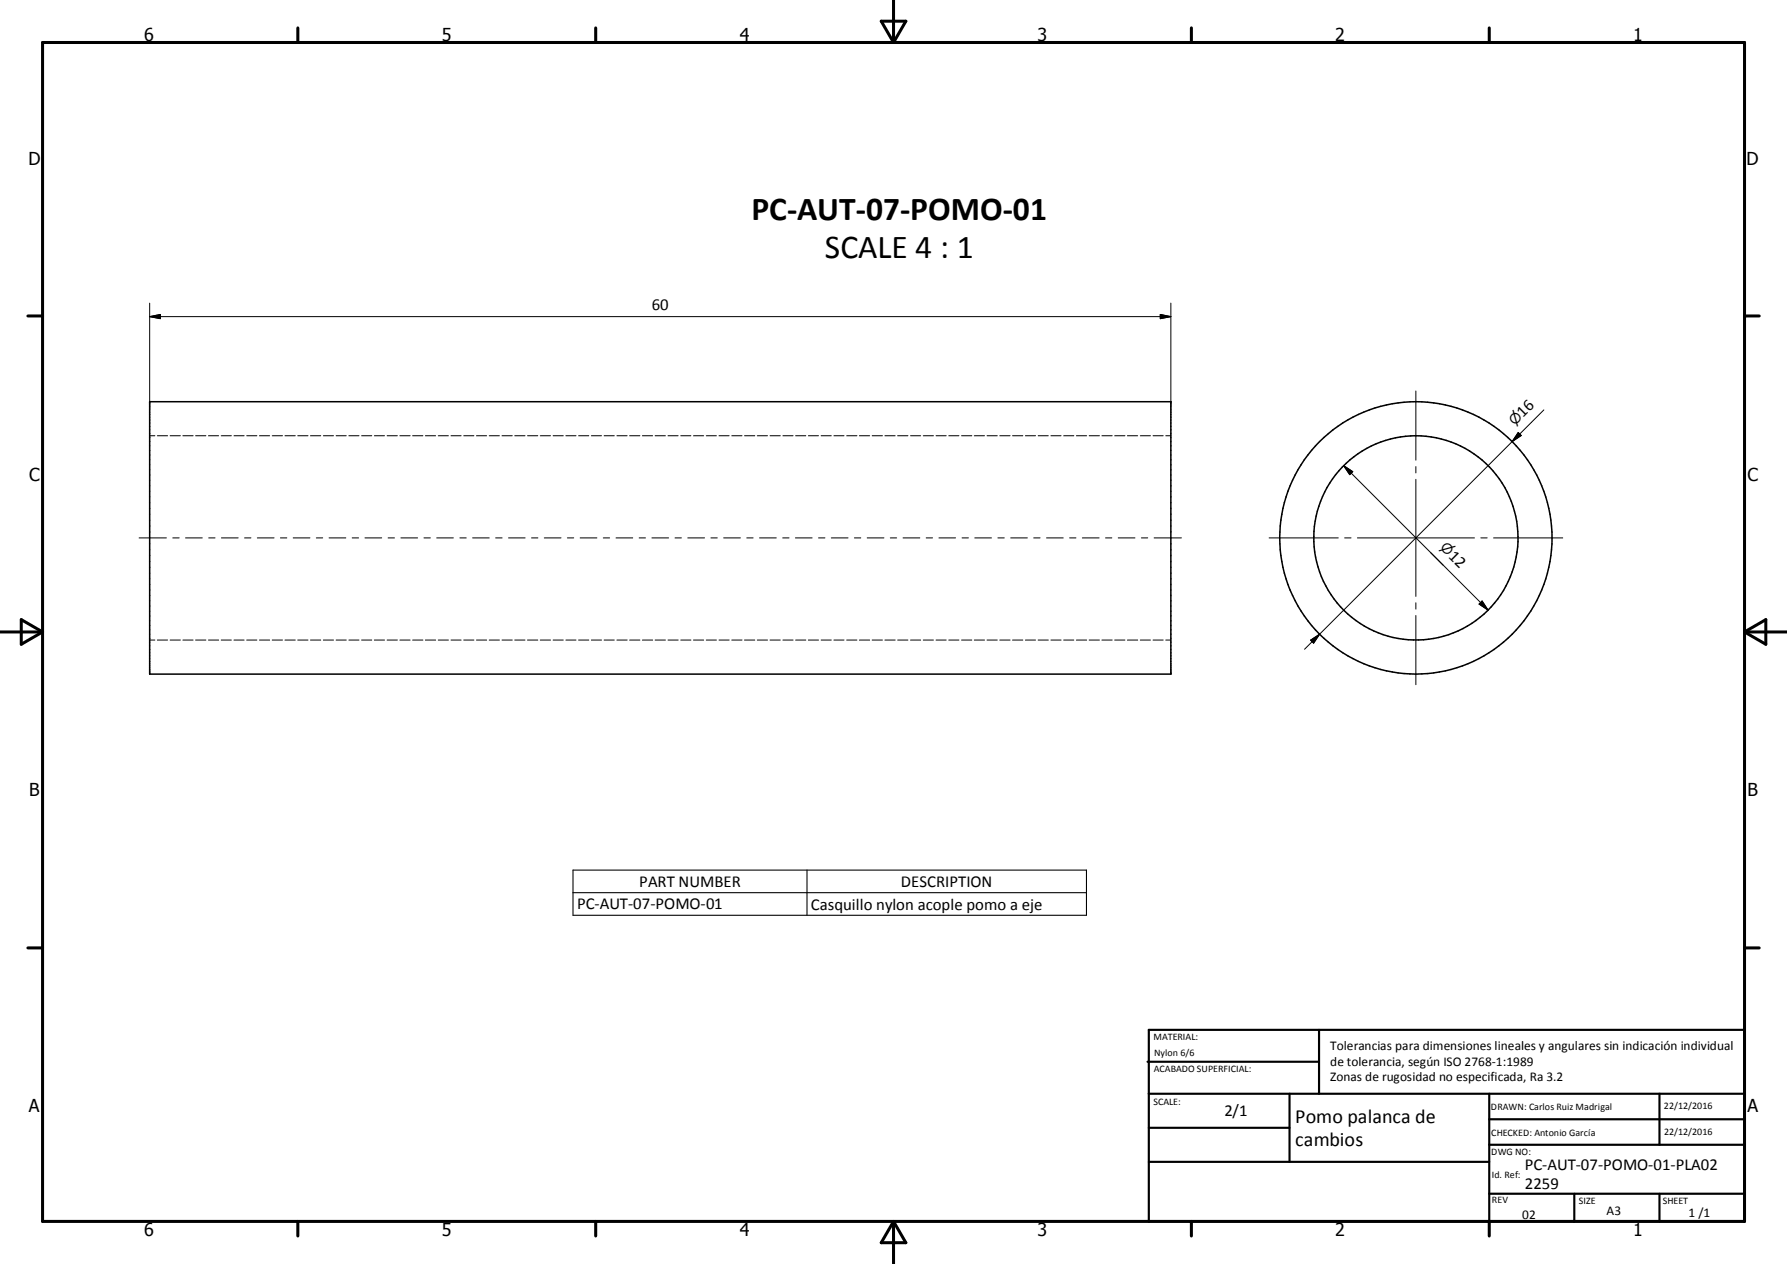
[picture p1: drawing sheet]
<svg xmlns="http://www.w3.org/2000/svg" width="420mm" height="297mm" viewBox="0 0 420 297" stroke-linecap="round" stroke-linejoin="round" font-family="sans-serif">
<g fill="none" stroke="#000" stroke-width=".36">
<path d="M35.2 94.4h240v64h-240z"/>
<circle cx="332.8" cy="126.4" r="24"/>
<circle cx="332.8" cy="126.4" r="32"/>
</g>
<g fill="none" stroke="#000" stroke-width=".24">
<path d="M35.2 74.4h240M35.2 74.4l2.5-.5v1zM35.2 71.2v23.2M272.7 73.9l2.5 .5-2.5 .5zM275.2 71.2v23.2M332.8 91.9v16.2M362.9 96.3l-56.3 56.3M35.2 102.4h1.2M37 102.4h2.4M40 102.4h2.4M43 102.4h2.4M46 102.4h2.4"/>
<path d="M49 102.4h2.4M52 102.4h2.4M55 102.4h2.4M58 102.4h2.4M61 102.4h2.4M64 102.4h2.4M67 102.4h2.4M70 102.4h2.4M73 102.4h2.4M76 102.4h2.4M79 102.4h2.4M82 102.4h2.4"/>
<path d="M85 102.4h2.4M88 102.4h2.4M91 102.4h2.4M94 102.4h2.4M97 102.4h2.4M100 102.4h2.4M103 102.4h2.4M106 102.4h2.4M109 102.4h2.4M112 102.4h2.4M115 102.4h2.4M118 102.4h2.4"/>
<path d="M121 102.4h2.4M124 102.4h2.4M127 102.4h2.4M130 102.4h2.4M133 102.4h2.4M136 102.4h2.4M139 102.4h2.4M142 102.4h2.4M145 102.4h2.4M148 102.4h2.4M151 102.4h2.4M154 102.4h2.4"/>
<path d="M157 102.4h2.4M160 102.4h2.4M163 102.4h2.4M166 102.4h2.4M169 102.4h2.4M172 102.4h2.4M175 102.4h2.4M178 102.4h2.4M181 102.4h2.4M184 102.4h2.4M187 102.4h2.4M190 102.4h2.4"/>
<path d="M193 102.4h2.4M196 102.4h2.4M199 102.4h2.4M202 102.4h2.4M205 102.4h2.4M208 102.4h2.4M211 102.4h2.4M214 102.4h2.4M217 102.4h2.4M220 102.4h2.4M223 102.4h2.4M226 102.4h2.4"/>
<path d="M229 102.4h2.4M232 102.4h2.4M235 102.4h2.4M238 102.4h2.4M241 102.4h2.4M244 102.4h2.4M247 102.4h2.4M250 102.4h2.4M253 102.4h2.4M256 102.4h2.4M259 102.4h2.4M262 102.4h2.4"/>
<path d="M265 102.4h2.4M268 102.4h2.4M271 102.4h2.4M274 102.4h1.2M315.8 109.4l34 34M315.8 109.4l2.2 1.4-.7 .7zM332.8 109.6v1.5M332.8 112.6v27.5M356.9 101.6l.7 .7-2.2 1.5zM32.7 126.4h6.4M40.6 126.4h1.5M43.6 126.4h4"/>
<path d="M49 126.4h1.6M52 126.4h4M57.5 126.4h1.5M60.5 126.4h3.9M65.9 126.4h1.5M68.9 126.4h4M74.4 126.4h1.5M77.3 126.4h4M82.8 126.4h1.5M85.8 126.4h3.9M91.2 126.4h1.5M94.2 126.4h4"/>
<path d="M99.7 126.4h1.5M102.6 126.4h4M108.1 126.4h1.5M111.1 126.4h3.9M116.5 126.4h1.5M119.5 126.4h3.9M124.9 126.4h1.5M127.9 126.4h4M133.4 126.4h1.5M136.4 126.4h3.9M141.8 126.4h1.5M144.8 126.4h3.9"/>
<path d="M150.2 126.4h1.5M153.2 126.4h4M158.7 126.4h1.5M161.7 126.4h3.9M167.1 126.4h1.5M170.1 126.4h3.9M175.5 126.4h1.5M178.5 126.4h4M184 126.4h1.5M187 126.4h3.9M192.4 126.4h1.5M195.4 126.4h3.9"/>
<path d="M200.8 126.4h1.5M203.8 126.4h4M209.3 126.4h1.5M212.3 126.4h3.9M217.7 126.4h1.5M220.7 126.4h3.9M226.1 126.4h1.5M229.1 126.4h3.9M234.5 126.4h1.6M237.6 126.4h3.9M243 126.4h1.5M246 126.4h3.9"/>
<path d="M251.4 126.4h1.5M254.4 126.4h3.9M259.8 126.4h1.5M262.8 126.4h4M268.3 126.4h1.5M271.3 126.4h6.4M298.3 126.4h16.3M316.1 126.4h1.5M319.1 126.4h27.5M336.3 129.9l2.9 2.9M348.1 126.4h1.5M351.1 126.4h16.2"/>
<path d="M35.2 150.4h1.2M37 150.4h2.4M40 150.4h2.4M43 150.4h2.4M46 150.4h2.4M49 150.4h2.4M52 150.4h2.4M55 150.4h2.4M58 150.4h2.4M61 150.4h2.4M64 150.4h2.4M67 150.4h2.4"/>
<path d="M70 150.4h2.4M73 150.4h2.4M76 150.4h2.4M79 150.4h2.4M82 150.4h2.4M85 150.4h2.4M88 150.4h2.4M91 150.4h2.4M94 150.4h2.4M97 150.4h2.4M100 150.4h2.4M103 150.4h2.4"/>
<path d="M106 150.4h2.4M109 150.4h2.4M112 150.4h2.4M115 150.4h2.4M118 150.4h2.4M121 150.4h2.4M124 150.4h2.4M127 150.4h2.4M130 150.4h2.4M133 150.4h2.4M136 150.4h2.4M139 150.4h2.4"/>
<path d="M142 150.4h2.4M145 150.4h2.4M148 150.4h2.4M151 150.4h2.4M154 150.4h2.4M157 150.4h2.4M160 150.4h2.4M163 150.4h2.4M166 150.4h2.4M169 150.4h2.4M172 150.4h2.4M175 150.4h2.4"/>
<path d="M178 150.4h2.4M181 150.4h2.4M184 150.4h2.4M187 150.4h2.4M190 150.4h2.4M193 150.4h2.4M196 150.4h2.4M199 150.4h2.4M202 150.4h2.4M205 150.4h2.4M208 150.4h2.4M211 150.4h2.4"/>
<path d="M214 150.4h2.4M217 150.4h2.4M220 150.4h2.4M223 150.4h2.4M226 150.4h2.4M229 150.4h2.4M232 150.4h2.4M235 150.4h2.4M238 150.4h2.4M241 150.4h2.4M244 150.4h2.4M247 150.4h2.4"/>
<path d="M250 150.4h2.4M253 150.4h2.4M256 150.4h2.4M259 150.4h2.4M262 150.4h2.4M265 150.4h2.4M268 150.4h2.4M271 150.4h2.4M274 150.4h1.2M308.1 150.4l2.1-1.4-1.4 2.1zM332.8 141.6v1.5M332.8 144.6v16.3"/>
<path d="M348.4 141.2l1.4 2.2-2.1-1.5z"/>
</g>
<g fill="none" stroke="#000" stroke-width=".71">
<path d="M10 10h400v277h-400zM70 6.6v3.4M140 6.6v3.4M207.1 5h5.8l-2.9 5zM210 0v10M280 6.6v3.4M350 6.6v3.4M6.6 74.2h3.4M410 74.2h3.5M0 148.5h10M5 145.6l5 2.9-5 2.9zM410 148.5h10.1"/>
<path d="M410 148.5l5.1-2.9v5.8zM6.6 222.7h3.4M410 222.7h3.5M70 287v3.4M140 287v3.4M210 287v10M210 287l2.9 5h-5.8zM280 287v3.4M350 287v3.4"/>
</g>
<g fill="none" stroke="#000" stroke-width=".51">
<path d="M269.7 249.5h40.3M270 242h140v45h-140zM270 257h140M303.1 257v16M310 242v15M350 257v30M390.1 257v12M270 265h33.1M270 273h80M350 269h60M350 263h60M350 280.5h60"/>
<path d="M370 280.5v6.5M390.1 280.5v6.5"/>
</g>
<path d="M134.7 204.5h120.7v10.6h-120.7zM134.7 209.8h120.7M189.7 204.5v10.6" fill="none" stroke="#000" stroke-width=".25"/>
<path d="M35.2 74.4l2.5-.5v1zM272.7 73.9l2.5 .5-2.5 .5zM315.8 109.4l2.2 1.4-.7 .7zM356.9 101.6l.7 .7-2.2 1.5zM308.1 150.4l2.1-1.4-1.4 2.1zM348.4 141.2l1.4 2.2-2.1-1.5z" fill="#000" stroke="#000" stroke-width=".24"/>
<g font-size="7.9">
<text x="176.6" y="51.6">PC-AUT-07-POMO-01</text>
<text x="193.9" y="60.6">SCALE 4 : 1</text>
</g>
<g font-size="4.7">
<text x="304.5" y="263.9">Pomo palanca de</text>
<text x="304.5" y="269.3">cambios</text>
</g>
<g font-size="4.2">
<text x="33.9" y="9.6">6</text>
<text x="103.9" y="9.6">5</text>
<text x="173.9" y="9.6">4</text>
<text x="243.8" y="9.6">3</text>
<text x="313.9" y="9.6">2</text>
<text x="383.9" y="9.6">1</text>
<text x="6.7" y="38.7">D</text>
<text x="410.5" y="38.7">D</text>
<text x="6.9" y="112.9">C</text>
<text x="410.7" y="112.9">C</text>
<text x="6.9" y="187.1">B</text>
<text x="410.7" y="187.1">B</text>
<text x="6.8" y="261.4">A</text>
<text x="410.7" y="261.4">A</text>
<text x="33.9" y="290.4">6</text>
<text x="103.9" y="290.4">5</text>
<text x="173.9" y="290.4">4</text>
<text x="243.8" y="290.4">3</text>
<text x="313.9" y="290.4">2</text>
<text x="383.9" y="290.4">1</text>
</g>
<g font-size="3.9">
<text x="153.2" y="72.8">60</text>
<text x="358" y="98.2" transform="rotate(-45 358 98.2)">16</text>
<text x="340.3" y="130.9" transform="rotate(45 340.3 130.9)">12</text>
<text x="150.2" y="208.4">PART NUMBER</text>
<text x="211.8" y="208.4">DESCRIPTION</text>
<text x="135.6" y="213.7">PC-AUT-07-POMO-01</text>
<text x="190.6" y="213.8">Casquillo nylon acople pomo a eje</text>
<text x="287.8" y="262.1">2/1</text>
<text x="358.4" y="274.9">PC-AUT-07-POMO-01-PLA02</text>
<text x="358.4" y="279.4">2259</text>
</g>
<g font-size="3.3">
<text x="356" y="100.2" transform="rotate(-45 356 100.2)">⌀</text>
<text x="338.3" y="128.9" transform="rotate(45 338.3 128.9)">⌀</text>
</g>
<g font-size="3.1">
<text x="312.7" y="246.8">Tolerancias para dimensiones lineales y angulares sin indicación individual</text>
<text x="312.7" y="250.4">de tolerancia, según ISO 2768-1:1989</text>
<text x="312.7" y="254">Zonas de rugosidad no especificada, Ra 3.2</text>
<text x="357.8" y="286.5">02</text>
<text x="377.6" y="285.6">A3</text>
<text x="396.9" y="285.9">1 /1</text>
</g>
<g font-size="2.4">
<text x="271.1" y="244.4">MATERIAL:</text>
<text x="271.2" y="252">ACABADO SUPERFICIAL:</text>
<text x="271.3" y="248.1">Nylon 6/6</text>
<text x="271.1" y="259.7">SCALE:</text>
<text x="350.4" y="260.8">DRAWN: Carlos Ruiz Madrigal</text>
<text x="391.1" y="260.6">22/12/2016</text>
<text x="350.5" y="267">CHECKED: Antonio García</text>
<text x="391.2" y="266.7">22/12/2016</text>
<text x="350.5" y="271.4">DWG NO:</text>
<text x="350.7" y="276.9">Id. Ref:</text>
<text x="350.7" y="282.8">REV</text>
<text x="371.1" y="282.9">SIZE</text>
<text x="390.8" y="283">SHEET</text>
</g>
</svg>
